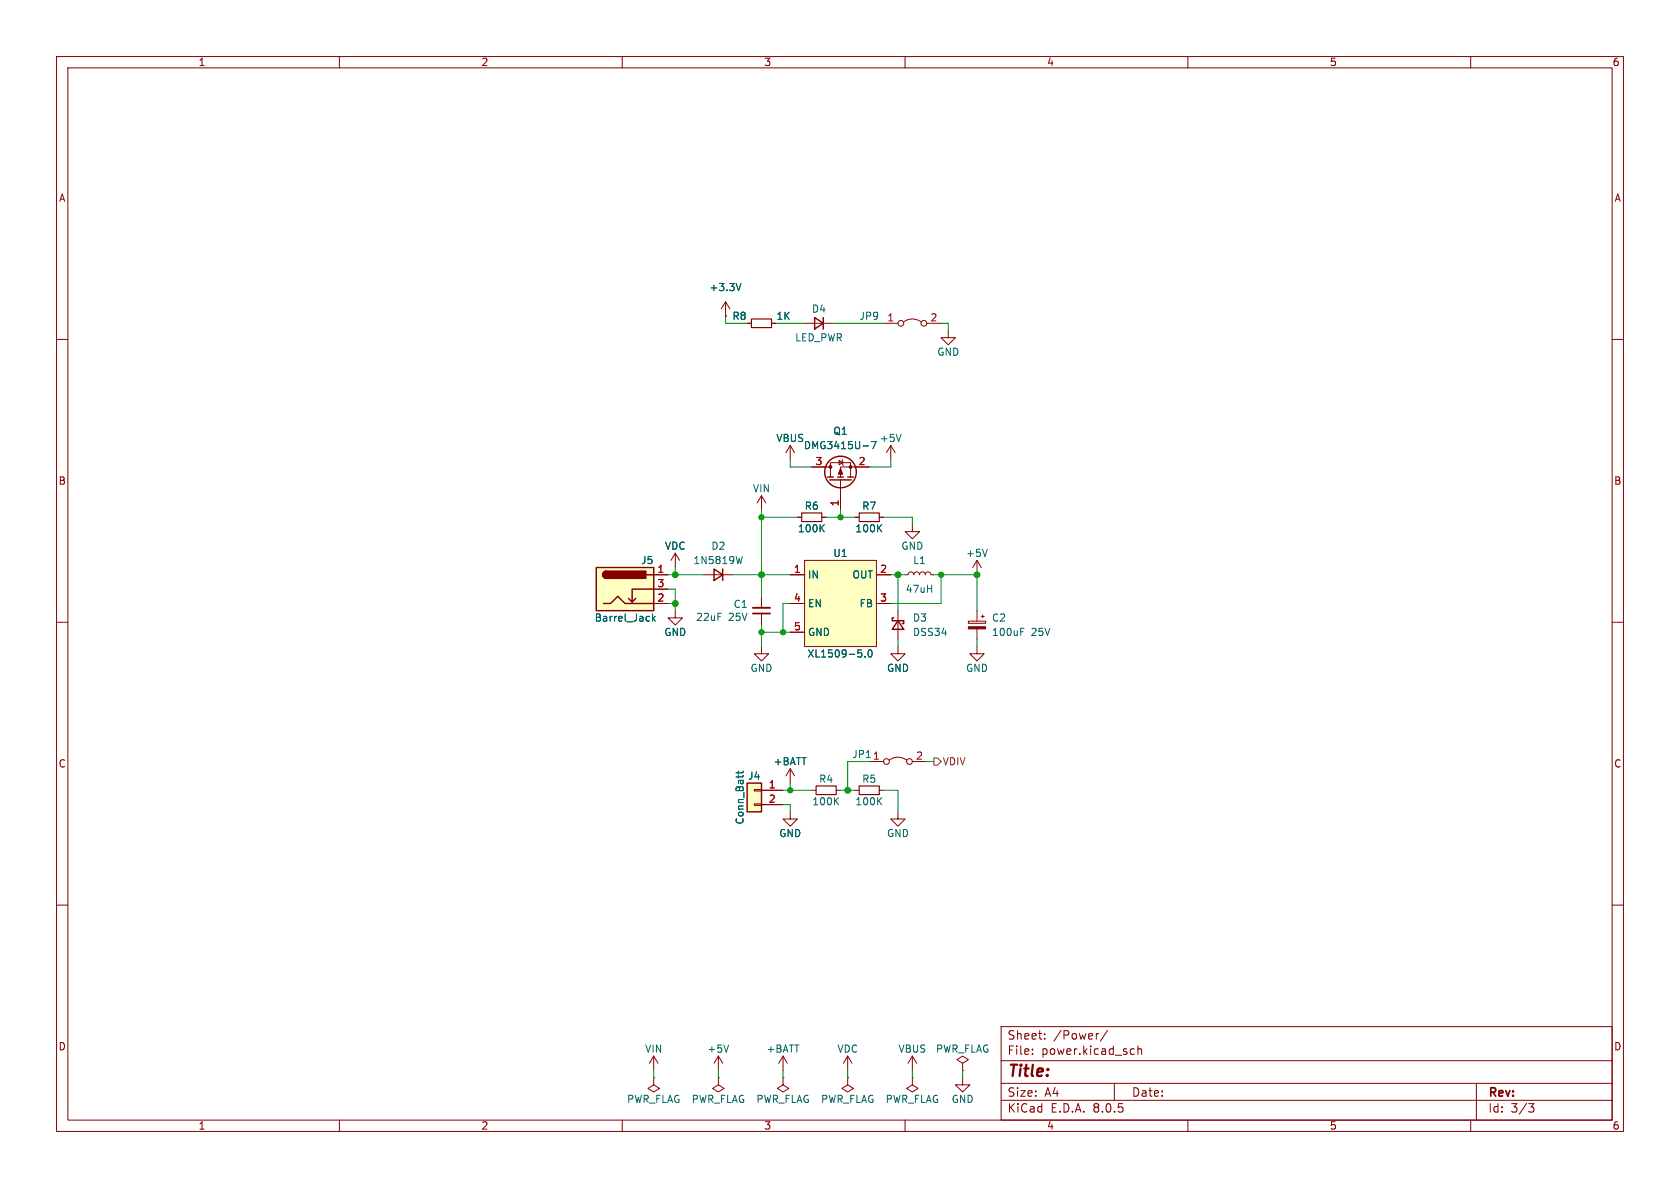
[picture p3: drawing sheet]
<svg xmlns="http://www.w3.org/2000/svg" width="297mm" height="210mm" viewBox="0 0 297 210" stroke-linecap="round" stroke-linejoin="round" font-family="sans-serif">
<g fill="none" stroke="#840000" stroke-width=".18">
<path d="M10 10h277v190h-277zM12 12h273v186h-273zM60 10v2M110 10v2M160 10v2M210 10v2M260 10v2M10 60h2M285 60h2M10 110h2M171.2 109.8h3v.4h-3zM172.7 114.3v1.3h-1.3l1.3 1.2 1.3-1.2h-1.3"/>
<path d="M172.7 108v1.8M172.7 111.2v1.8M173.5 109h.5M173.7 108.7v.5M285 110h2M10 160h2M285 160h2M60 198v2M110 198v2M138.4 190.5v1.3l1 .6-1 .6-1-.6 1-.6M138.4 190.5h.1M160 198v2"/>
<path d="M177 181.5h108v16.5h-108zM177 194.5h108M177 191.5h108M177 187.5h108M182.5 186.3v.1M182.5 185.5v.1M184.7 183.6v.1M184.7 182.8v.1M194.2 182.7l-.2 .1M195.8 182.1l-1.3 2M197 191.5v3M200.1 185.4l.4 .1"/>
<path d="M200.5 186.3l-.4 .1M201.2 185.5l.2-.1 .3 .1 .1 .9M201.2 184.9v1.5M210 198v2M260 198v2M261 191.5v6.5M270.2 195.1h1l-.5 .6 .4 .1 .1 .5-.3 .3h-.4"/>
</g>
<path d="M171.2 110.8h3v.4h-3z" fill="#840000" stroke="#840000" stroke-width=".18"/>
<path d="M180.5 111.7h.4M180.5 111.1h.6" fill="none" stroke="#006464" stroke-width=".18"/>
<path d="M142.2 99.1h12.7v15.2h-12.7z" fill="#ffffc2"/>
<g fill="none" stroke="#840000" stroke-width=".18">
<path d="M119.4 97.8l-.8 1.3M119.4 97.8v2.5M119.4 97.8l.7 1.3M142.2 99.1h12.7v15.2h-12.7zM161.3 92.7v1.3h-1.3l1.3 1.3 1.3-1.3h-1.3M172.7 99.1l-.7 1.2M172.7 99.1v2.5M172.7 99.1l.8 1.2M124.5 101.6h5M139.7 101.6h2.5M139.7 106.7h2.5M139.7 111.8h2.5"/>
<path d="M154.9 101.6h2.6M154.9 106.7h2.6M158.7 108v5M160 101.6h.5l.2-.4 .3-.1 .4 .1 .1 .4 .2-.4 .3-.1 .4 .1 .2 .4 .1-.4 .4-.1 .3 .1 .2 .4 .1-.4 .4-.1 .3 .1 .2 .4h.5M139.7 135.9l-.8 1.3M139.7 135.9v2.5M139.7 135.9l.8 1.3M151.1 139.7h.8M153.7 134.6h2.5M155.4 139.7h.8M157.2 134.4a2.54 2.54 0 0 1 3.1 0M161.3 134.6h2.5"/>
<path d="M158.7 143.5v1.3h-1.2l1.2 1.3 1.3-1.3h-1.3M115.6 190.5v1.3l1 .6-1 .6-1-.6 1-.6M115.6 190.5h.1M115.6 186.7l-.8 1.3M115.6 186.7v2.5M115.6 186.7l.7 1.3M127 190.5v1.3l1 .6-1 .6-1-.6 1-.6M127 190.5h.1M127 186.7l-.8 1.3M127 186.7v2.5M127 186.7l.8 1.3M138.4 186.7l-.7 1.3"/>
<path d="M138.4 186.7v2.5M138.4 186.7l.8 1.3M161.3 190.5v1.3l1 .6-1 .6-1-.6 1-.6M161.3 190.5h.1"/>
<circle cx="156.7" cy="134.6" r=".51"/>
<circle cx="160.8" cy="134.6" r=".51"/>
</g>
<path d="M131.2 98.4l-.3 1.2M174.5 97.1l-.4 1.3M152.3 115.5v.5M152.9 116v.1M153.6 115l.2-.1a.68 .68 0 0 1 .4 .6 .68 .68 0 0 1-.4 .6l-.2-.1-.1-.3zM155.3 141.5l.6 .8M155.9 141l-.7 .7M128.8 184.7l-.4 1.3" fill="none" stroke="#006464" stroke-width=".18"/>
<path d="M126.2 100.6l1.6 1-1.6 1zM127.8 100.6v2M158 109.2h-.3v.5h2.1v.5h-.3M158.7 109.7l1.1 1.6h-2.1z" fill="none" stroke="#840000" stroke-width=".25"/>
<path d="M151.9 138.9h3.5v1.6h-3.5z" fill="none" stroke="#840000" stroke-width=".2"/>
<path d="M132.1 138.4h2.5v5.1h-2.5z" fill="#ffffc2"/>
<g fill="none" stroke="#840000" stroke-width=".18">
<path d="M142.2 57.2h5.1M156.2 57.2h2.5M159.8 56.9a2.54 2.54 0 0 1 3 0M163.8 57.2h2.6M167.6 58.4v1.3h1.3l-1.3 1.3-1.2-1.3h1.2M139.7 78.7l-.8 1.3M139.7 78.7v2.6M139.7 78.7l.8 1.3M157.5 78.7l-.8 1.3M157.5 78.7v2.6M157.5 78.7l.7 1.3M134.6 87.6v2.6"/>
<path d="M134.6 87.6l-.7 1.3M134.6 87.6l.8 1.3M141 91.4h.7M143.5 82.6h3.3M145.3 91.4h.7M146.8 84.3v-2.5h3.6v2.5M148.3 81.4l.7 .4-.7 .4zM148.6 84.8v5.4M148.8 81.3l.2 .1v.8l.1 .1M151.1 91.4h.8M153.7 82.6h-5.1v1.7M155.4 91.4h.8"/>
<path d="M119.4 108v1.2h1.2l-1.2 1.3-1.3-1.3h1.3M134.6 114.3v1.3h-1.3l1.3 1.2 1.3-1.2h-1.3M134.6 105.4v2M134.6 108.5v2M158.7 114.3v1.3h1.3l-1.3 1.2-1.2-1.2h1.2M133.3 139.6h1.3v.2h-1.3zM134.6 139.7h3.8M143.5 139.7h.8M147.8 139.7h.8M133.3 142.1h1.3v.3h-1.3zM134.6 142.2h3.8M139.7 143.5v1.3h1.3l-1.3 1.3-1.3-1.3h1.3"/>
<path d="M149.9 190.5v1.3l1 .6-1 .6-1.1-.6 1.1-.6M149.9 190.5h.1M149.9 186.7l-.8 1.3M149.9 186.7v2.5M149.9 186.7l.7 1.3M161.3 186.7l-.8 1.3M161.3 186.7v2.5M161.3 186.7l.8 1.3M170.2 190.5v1.3h1.2l-1.2 1.2-1.3-1.2h1.3M170.2 188l1-.7-1-.6-1 .6 1 .7v1.2M170.2 189.2h.1"/>
<circle cx="159.3" cy="57.2" r=".51"/>
<circle cx="163.3" cy="57.2" r=".51"/>
</g>
<g fill="none" stroke="#840000" stroke-width=".25">
<path d="M144 56.1l1.5 1.1-1.5 1zM145.5 56.1v2.1M146.3 84.3h1M146.7 84.8h3.8M148.1 84.3h1M149.9 84.3h1M132.1 138.4h2.5v5.1h-2.5z"/>
<circle cx="148.6" cy="83.4" r="2.79"/>
</g>
<path d="M152.6 78.8h.9M154 78h.9l-.6 1.3M159.3 76.8l-.4 1.2M145.2 93.3l.5 .7M145.7 92.7l-.7 .8M155.3 93.3l.6 .7M155.9 92.7l-.7 .8M130.5 136.3v.5M131.4 136.3l-.2 .3h-1.1M147.7 141.5l.6 .8M148.3 141l-.8 .7" fill="none" stroke="#006464" stroke-width=".18"/>
<path d="M133.1 107.4h3" fill="none" stroke="#840000" stroke-width=".33"/>
<path d="M133.1 108.5h3" fill="none" stroke="#840000" stroke-width=".3"/>
<path d="M141.7 90.7h3.6v1.5h-3.6zM151.9 90.7h3.5v1.5h-3.5zM144.3 138.9h3.5v1.6h-3.5z" fill="none" stroke="#840000" stroke-width=".2"/>
<g fill="#840000" stroke="#840000" stroke-width=".18">
<path d="M148.6 82.8l.4 1h-.8z"/>
<circle cx="150.4" cy="82.5" r=".25"/>
<circle cx="146.8" cy="82.5" r=".25"/>
</g>
<path d="M105.4 100.3h10.2v7.7h-10.2z" fill="#ffffc2"/>
<path d="M105.4 100.3h10.2v7.7h-10.2zM106.7 106.7h1.2l1.3-1.3 1.3 1.3h5.1M107.2 101a.64 .64 0 0 0-.6 .6 .64 .64 0 0 0 .6 .6M112.4 105.8l-.6 .6M114.3 101.6h1.3M115.6 104.1h-3.8v2.3l-.7-.6" fill="none" stroke="#840000" stroke-width=".25"/>
<g fill="#840000" stroke="#840000" stroke-width=".25">
<path d="M106.7 101.2l.5-.2v1.2a.63 .63 0 0 1-.6-.4 .63 .63 0 0 1 .1-.6z"/>
<path d="M107.2 101h7v1.2h-7z"/>
</g>
<g fill="none" stroke="#840000" stroke-width=".18">
<path d="M128.3 55.9h.1M128.3 53.3l-.8 1.3M128.3 53.3v2.6M128.3 53.3l.7 1.3M132.1 57.2h.7M136.4 57.2h.8M141 91.4h.7M143.5 82.6h2.5M145.3 91.4h.7M148.6 87.6v2.6M151.1 91.4h.8M151.1 82.6h2.6"/>
<path d="M155.4 91.4h.8M115.6 101.6h2.5M115.6 106.7h2.5M115.6 104.1h2.5M139.7 101.6h2.5M139.7 106.7h2.5M139.7 111.8h2.5M154.9 101.6h2.6M154.9 106.7h2.6M134.6 139.7h3.8M134.6 142.2h3.8"/>
</g>
<g fill="none" stroke="#006464" stroke-width=".18">
<path d="M131 50.1l-.4 1.3M152.6 78.8h.9M154 78h.9l-.6 1.3M145.2 93.3l.5 .7M145.7 92.7l-.7 .8M155.3 93.3l.6 .7M155.9 92.7l-.7 .8M115.4 108.5v1.3M115.5 109.3l.3 .5M115.8 109l-.4 .4M152.3 115.5v.5M152.9 116v.1"/>
<path d="M153.6 115l.2-.1a.68 .68 0 0 1 .4 .6 .68 .68 0 0 1-.4 .6l-.2-.1-.1-.3zM130.5 136.3v.5M131.4 136.3l-.2 .3h-1.1"/>
</g>
<path d="M132.8 56.4h3.6v1.5h-3.6z" fill="none" stroke="#840000" stroke-width=".2"/>
<path d="M165.1 134h.6l.7 .6-.7 .7h-.6z" fill="none" stroke="#725600" stroke-width=".18"/>
<g fill="none" stroke="#009600" stroke-width=".18">
<path d="M128.3 55.9v1.3h3.8M137.2 57.2h5M147.3 57.2h8.9M166.4 57.2h1.2v1.2M134.6 90.2v15.2M134.6 91.4h6.4M139.7 81.3v1.3h3.8M146 91.4h5.1M148.6 90.2v1.2M156.2 91.4h5.1v1.3M157.5 81.3v1.3h-3.8M118.1 104.1h1.3v3.9"/>
<path d="M118.1 101.6h6.4M118.1 106.7h1.3M119.4 100.3v1.3M129.5 101.6h10.2M134.6 110.5v3.8M134.6 111.8h5.1M139.7 106.7h-1.3v5.1M157.5 101.6h2.5M158.7 101.6v6.4M158.7 113v1.3M165.1 101.6h7.6v6.4M166.4 101.6v5.1h-8.9"/>
<path d="M172.7 113v1.3M138.4 139.7h5.1M139.7 138.4v1.3M148.6 139.7h2.5M153.7 134.6h-3.8v5.1M156.2 139.7h2.5v3.8M163.8 134.6h1.3M138.4 142.2h1.3v1.3M115.6 189.2v1.3M127 189.2v1.3M138.4 189.2v1.3M149.9 189.2v1.3"/>
<path d="M161.3 189.2v1.3M170.2 189.2v1.3"/>
</g>
<g fill="#009600" stroke="#009600" stroke-width=".18">
<circle cx="139.7" cy="139.7" r=".46"/>
<circle cx="149.9" cy="139.7" r=".51"/>
<circle cx="119.4" cy="101.6" r=".51"/>
<circle cx="134.6" cy="101.6" r=".51"/>
<circle cx="119.4" cy="106.7" r=".51"/>
<circle cx="134.6" cy="111.8" r=".46"/>
<circle cx="138.4" cy="111.8" r=".46"/>
<circle cx="134.6" cy="91.4" r=".46"/>
<circle cx="148.6" cy="91.4" r=".46"/>
<circle cx="158.8" cy="101.6" r=".51"/>
<circle cx="172.7" cy="101.6" r=".51"/>
<circle cx="166.4" cy="101.6" r=".46"/>
</g>
<text font-size="2.8" fill="#840000" x="178" y="190.9">Title:</text>
<g font-size="2.1" fill="#840000">
<text x="178" y="184">Sheet:</text>
<text x="186.2" y="184">/Power/</text>
<text x="178" y="186.7">File:</text>
<text x="184.1" y="186.7">power.kicad_sch</text>
<text x="178" y="196.9">KiCad</text>
<text x="178" y="194.1">Size:</text>
<text x="184.7" y="194.1">A4</text>
<text x="185.7" y="196.9">E.D.A.</text>
<text x="193.3" y="196.9">8.0.5</text>
<text x="200" y="194.1">Date:</text>
<text x="263" y="194.3">Rev:</text>
<text x="263" y="196.9">Id:</text>
<text x="267.1" y="196.9">3/3</text>
</g>
<g font-size="1.8" fill="#840000">
<text x="35" y="11.9">1</text>
<text x="85" y="11.9">2</text>
<text x="135" y="11.9">3</text>
<text x="185" y="11.9">4</text>
<text x="235" y="11.9">5</text>
<text x="285" y="11.9">6</text>
<text x="10.3" y="35.9">A</text>
<text x="285.3" y="35.9">A</text>
<text x="10.3" y="85.9">B</text>
<text x="285.3" y="85.9">B</text>
<text x="10.3" y="135.9">C</text>
<text x="285.3" y="135.9">C</text>
<text x="10.3" y="185.9">D</text>
<text x="285.3" y="185.9">D</text>
<text x="35" y="199.9">1</text>
<text x="85" y="199.9">2</text>
<text x="135" y="199.9">3</text>
<text x="185" y="199.9">4</text>
<text x="235" y="199.9">5</text>
<text x="285" y="199.9">6</text>
</g>
<g font-size="1.8" fill="#006464">
<text x="125.3" y="51.7">+3.3V</text>
<text x="129.4" y="56.7">R8</text>
<text x="137.2" y="56.7">1K</text>
<text x="143.4" y="55.5">D4</text>
<text x="151.8" y="56.7">JP9</text>
<text x="140.5" y="60.6">LED_PWR</text>
<text x="165.6" y="63.1">GND</text>
<text x="147.2" y="77.1">Q1</text>
<text x="137.1" y="78.3">VBUS</text>
<text x="142" y="79.6">DMG3415U-7</text>
<text x="155.4" y="78.3">+5V</text>
<text x="133" y="87.2">VIN</text>
<text x="141" y="94.3">100K</text>
<text x="142.2" y="90.3">R6</text>
<text x="151.1" y="94.3">100K</text>
<text x="152.3" y="90.3">R7</text>
<text x="113.2" y="99.9">J5</text>
<text x="117.5" y="97.4">VDC</text>
<text x="122.5" y="99.9">1N5819W</text>
<text x="125.7" y="97.4">D2</text>
<text x="147.2" y="98.7">U1</text>
<text x="159.3" y="97.4">GND</text>
<text x="161.3" y="99.9">L1</text>
<text x="170.7" y="98.7">+5V</text>
<text x="129.6" y="107.7">C1</text>
<text x="142.7" y="102.5">IN</text>
<text x="142.7" y="107.5">EN</text>
<text x="150.6" y="102.5">OUT</text>
<text x="151.9" y="107.5">FB</text>
<text x="160" y="105">47uH</text>
<text x="105" y="110.1">Barrel_Jack</text>
<text x="117.3" y="112.6">GND</text>
<text x="123" y="110">22uF</text>
<text x="128.8" y="110">25V</text>
<text x="142.7" y="112.6">GND</text>
<text x="161.3" y="110.1">D3</text>
<text x="161.3" y="112.6">DSS34</text>
<text x="175.3" y="110.1">C2</text>
<text x="175.3" y="112.6">100uF</text>
<text x="182.3" y="112.6">25V</text>
<text x="132.6" y="119">GND</text>
<text x="142.7" y="116.4">XL1509-5.0</text>
<text x="156.7" y="119">GND</text>
<text x="170.7" y="119">GND</text>
<text x="136.7" y="135.5">+BATT</text>
<text x="150.6" y="134.2">JP1</text>
<text x="132.2" y="138">J4</text>
<text x="143.5" y="142.6">100K</text>
<text x="144.7" y="138.6">R4</text>
<text x="151.1" y="142.6">100K</text>
<text x="152.3" y="138.6">R5</text>
<text x="131.7" y="145.8" transform="rotate(-90 131.7 145.8)">Conn_Batt</text>
<text x="137.7" y="148.2">GND</text>
<text x="156.7" y="148.2">GND</text>
<text x="114" y="186.3">VIN</text>
<text x="125" y="186.3">+5V</text>
<text x="135.4" y="186.3">+BATT</text>
<text x="147.9" y="186.3">VDC</text>
<text x="158.7" y="186.3">VBUS</text>
<text x="165.4" y="186.3">PWR_FLAG</text>
<text x="110.8" y="195.2">PWR_FLAG</text>
<text x="122.2" y="195.2">PWR_FLAG</text>
<text x="133.6" y="195.2">PWR_FLAG</text>
<text x="145" y="195.2">PWR_FLAG</text>
<text x="156.5" y="195.2">PWR_FLAG</text>
<text x="168.1" y="195.2">GND</text>
</g>
<g font-size="1.8" fill="#a90000">
<text x="156.8" y="56.9">1</text>
<text x="164.4" y="56.9">2</text>
<text x="144.1" y="82.3">3</text>
<text x="151.7" y="82.3">2</text>
<text x="148.3" y="89.6" transform="rotate(-90 148.3 89.6)">1</text>
<text x="116.1" y="101.3">1</text>
<text x="140.3" y="101.3">1</text>
<text x="155.5" y="101.3">2</text>
<text x="116.1" y="106.4">2</text>
<text x="116.1" y="103.9">3</text>
<text x="140.3" y="106.4">4</text>
<text x="155.5" y="106.4">3</text>
<text x="140.3" y="111.5">5</text>
<text x="154.2" y="134.4">1</text>
<text x="161.9" y="134.4">2</text>
<text x="135.8" y="139.4">1</text>
<text x="135.8" y="142">2</text>
</g>
<text font-size="1.8" fill="#725600" x="166.6" y="135.5">VDIV</text>
</svg>
